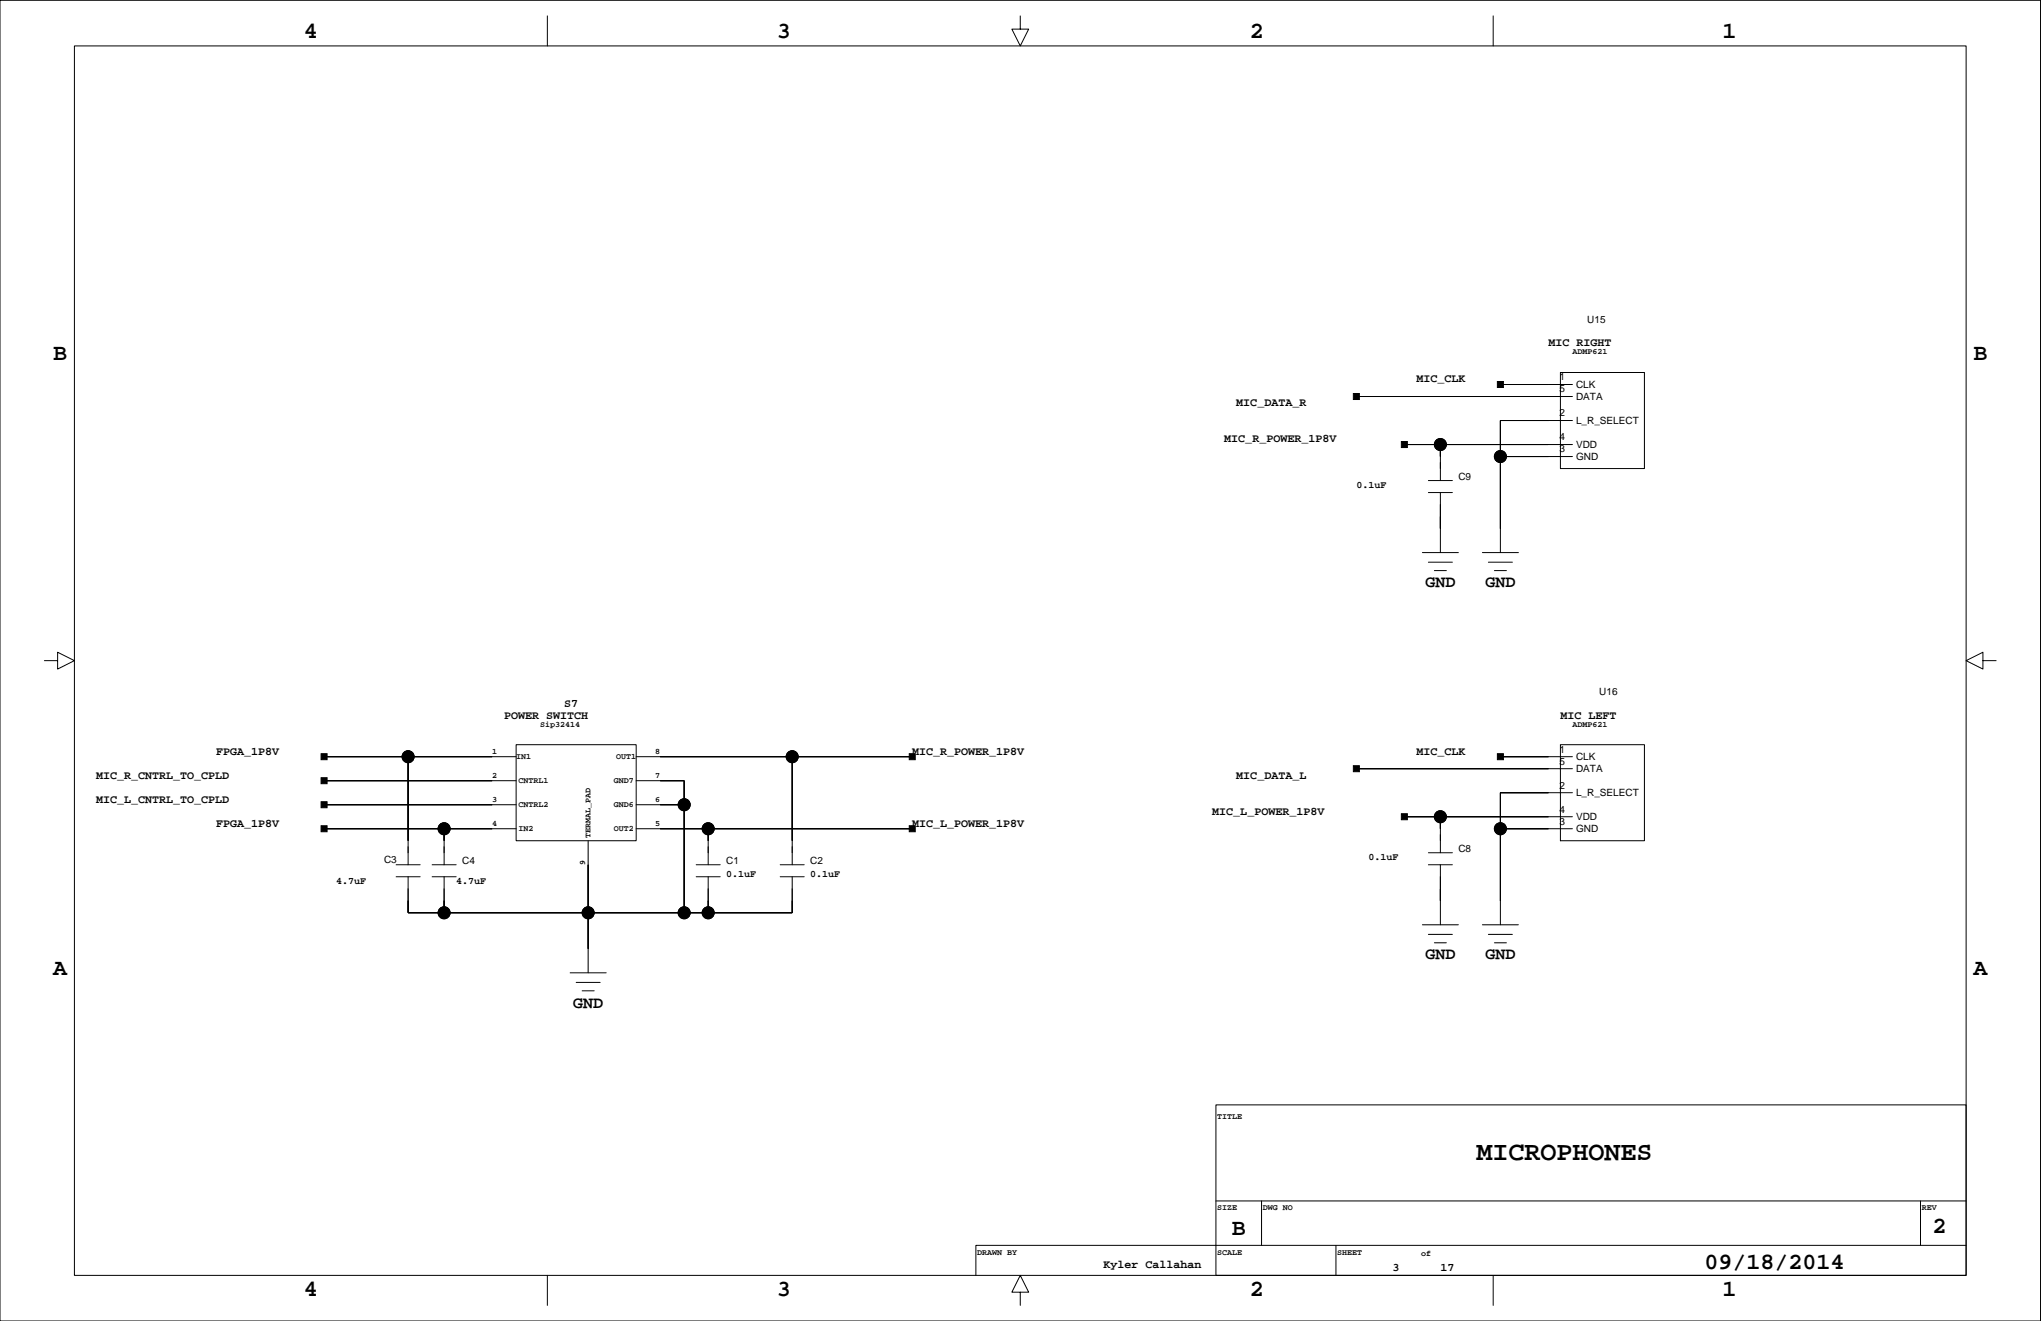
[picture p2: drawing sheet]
<svg xmlns="http://www.w3.org/2000/svg" width="432mm" height="279mm" viewBox="0 0 432 279" stroke-linecap="round" stroke-linejoin="round" font-family="sans-serif">
<g fill="none" stroke="#000" stroke-width=".21">
<path d="M0 .1h431.7v279.3h-431.7zM15.7 9.7h400.3v260.1h-400.3zM115.8 3.4v6.3M215.9 3.4v2.8h1.7l-1.7 3.5-1.8-3.5h1.8M315.9 3.4v6.3M330.1 78.8h17.8v20.3h-17.8zM287 83.9h45.7M297.1 94h35.6M304.7 94v7.6M317.4 81.3h15.3M317.4 96.6h15.3M332.7 88.9h-15.3v28"/>
<path d="M300.9 116.9h7.6M302.2 118.9h5.1M302.2 101.6h5.1M302.2 104.2h5.1M304.7 104.2v12.7M313.6 116.9h7.6M314.9 118.9h5.1M9.4 139.7h2.8v-1.7l3.5 1.7-3.5 1.8v-1.8M303.5 120.7h2.5M316.2 120.7h2.5M419.5 139.7v-1.7l-3.5 1.7 3.5 1.8v-1.8h2.8M109.2 157.5h25.4v20.3h-25.4z"/>
<path d="M330.1 157.5h17.8v20.3h-17.8zM68.6 165.1h40.6M68.6 170.2h40.6M68.6 175.3h40.6M68.6 160h40.6M86.3 160v22.9M94 175.3v7.6M124.4 177.8v28M134.6 165.1h10.1v28M134.6 170.2h10.1M134.6 175.3h58.4M134.6 160h58.4"/>
<path d="M149.8 175.3v7.6M167.6 160v22.9M287 162.6h45.7M297.1 172.7h35.6M304.7 172.7v7.7M317.4 175.3h15.3M317.4 160h15.3M332.7 167.7h-15.3v27.9M83.8 182.9h5.1M83.8 185.4h5.1M86.3 185.4v7.7h81.3v-7.7M91.4 182.9h5.1"/>
<path d="M91.4 185.4h5.1M94 185.4v7.7M147.3 182.9h5.1M147.3 185.4h5.1M149.8 185.4v7.7M165.1 182.9h5M165.1 185.4h5M300.9 195.6h7.6M302.2 197.6h5.1M302.2 180.4h5.1M302.2 182.9h5.1M303.5 199.4h2.5"/>
<path d="M304.7 182.9v12.7M313.6 195.6h7.6M314.9 197.6h5.1M316.2 199.4h2.5M120.6 205.8h7.6M121.9 207.8h5.1M123.2 209.6h2.5M257.2 233.7h158.8v36.1h-158.8zM257.2 254h158.8M266.9 254v9.4M406.3 254v9.4M115.8 269.8v6.3"/>
<path d="M215.9 273.3h1.7l-1.7-3.5-1.8 3.5h1.8v2.8M282.6 263.4v6.4M315.9 269.8v6.3M416 263.4h-209.5v6.4"/>
<circle cx="304.7" cy="94" r="1.27"/>
<circle cx="317.4" cy="96.6" r="1.27"/>
<circle cx="86.3" cy="160" r="1.27"/>
<circle cx="94" cy="175.3" r="1.27"/>
<circle cx="144.7" cy="170.2" r="1.27"/>
<circle cx="149.8" cy="175.3" r="1.27"/>
<circle cx="167.6" cy="160" r="1.27"/>
<circle cx="304.7" cy="172.7" r="1.27"/>
<circle cx="317.4" cy="175.3" r="1.27"/>
<circle cx="94" cy="193.1" r="1.27"/>
<circle cx="124.4" cy="193.1" r="1.27"/>
<circle cx="144.7" cy="193.1" r="1.27"/>
<circle cx="149.8" cy="193.1" r="1.27"/>
</g>
<g fill="#000" stroke="#000" stroke-width=".21">
<path d="M286.3 83.2h1.3v1.3h-1.3z" fill-rule="evenodd"/>
<path d="M296.5 93.4h1.2v1.3h-1.2z" fill-rule="evenodd"/>
<path d="M304.7 94v2.6z" fill-rule="evenodd"/>
<path d="M297.1 94h7.6z" fill-rule="evenodd"/>
<path d="M316.8 80.7h1.3v1.3h-1.3z" fill-rule="evenodd"/>
<path d="M317.4 96.6v15.2z" fill-rule="evenodd"/>
<path d="M317.4 88.9v7.7z" fill-rule="evenodd"/>
<path d="M304.7 94h22.9z" fill-rule="evenodd"/>
<path d="M317.4 96.6h10.2z" fill-rule="evenodd"/>
<path d="M317.4 88.9h10.2z" fill-rule="evenodd"/>
<path d="M287 83.9h40.6z" fill-rule="evenodd"/>
<path d="M317.4 81.3h10.2z" fill-rule="evenodd"/>
<path d="M304.7 109.3v2.5z" fill-rule="evenodd"/>
<path d="M67.9 164.5h1.3v1.3h-1.3z" fill-rule="evenodd"/>
<path d="M67.9 169.6h1.3v1.2h-1.3z" fill-rule="evenodd"/>
<path d="M67.9 174.6h1.3v1.3h-1.3z" fill-rule="evenodd"/>
<path d="M67.9 159.4h1.3v1.3h-1.3z" fill-rule="evenodd"/>
<path d="M86.3 160v17.8z" fill-rule="evenodd"/>
<path d="M68.6 160h17.7z" fill-rule="evenodd"/>
<path d="M94 175.3v2.5z" fill-rule="evenodd"/>
<path d="M68.6 175.3h25.4z" fill-rule="evenodd"/>
<path d="M68.6 165.1h35.5z" fill-rule="evenodd"/>
<path d="M68.6 170.2h35.5z" fill-rule="evenodd"/>
<path d="M94 175.3h10.1z" fill-rule="evenodd"/>
<path d="M86.3 160h17.8z" fill-rule="evenodd"/>
<path d="M139.7 165.1h5z" fill-rule="evenodd"/>
<path d="M144.7 165.1v5.1z" fill-rule="evenodd"/>
<path d="M139.7 170.2h5z" fill-rule="evenodd"/>
<path d="M144.7 170.2v22.9z" fill-rule="evenodd"/>
<path d="M149.8 175.3v2.5z" fill-rule="evenodd"/>
<path d="M139.7 175.3h10.1z" fill-rule="evenodd"/>
<path d="M167.6 160v17.8z" fill-rule="evenodd"/>
<path d="M139.7 160h27.9z" fill-rule="evenodd"/>
<path d="M192.4 159.4h1.2v1.3h-1.2z" fill-rule="evenodd"/>
<path d="M192.4 174.6h1.2v1.3h-1.2z" fill-rule="evenodd"/>
<path d="M167.6 160h25.4z" fill-rule="evenodd"/>
<path d="M149.8 175.3h43.2z" fill-rule="evenodd"/>
<path d="M286.3 162h1.3v1.2h-1.3z" fill-rule="evenodd"/>
<path d="M296.5 172.1h1.2v1.3h-1.2z" fill-rule="evenodd"/>
<path d="M304.7 172.7v2.6z" fill-rule="evenodd"/>
<path d="M297.1 172.7h7.6z" fill-rule="evenodd"/>
<path d="M316.8 159.4h1.3v1.3h-1.3z" fill-rule="evenodd"/>
<path d="M317.4 175.3v15.2z" fill-rule="evenodd"/>
<path d="M317.4 167.7v7.6z" fill-rule="evenodd"/>
<path d="M317.4 175.3h10.2z" fill-rule="evenodd"/>
<path d="M317.4 167.7h10.2z" fill-rule="evenodd"/>
<path d="M287 162.6h40.6z" fill-rule="evenodd"/>
<path d="M317.4 160h10.2z" fill-rule="evenodd"/>
<path d="M304.7 172.7h22.9z" fill-rule="evenodd"/>
<path d="M86.3 190.5v2.6z" fill-rule="evenodd"/>
<path d="M94 190.5v2.6z" fill-rule="evenodd"/>
<path d="M86.3 193.1h7.7z" fill-rule="evenodd"/>
<path d="M124.4 182.9v10.2z" fill-rule="evenodd"/>
<path d="M124.4 193.1v7.6z" fill-rule="evenodd"/>
<path d="M94 193.1h30.4z" fill-rule="evenodd"/>
<path d="M124.4 193.1h20.3z" fill-rule="evenodd"/>
<path d="M149.8 190.5v2.6z" fill-rule="evenodd"/>
<path d="M144.7 193.1h5.1z" fill-rule="evenodd"/>
<path d="M167.6 190.5v2.6z" fill-rule="evenodd"/>
<path d="M149.8 193.1h17.8z" fill-rule="evenodd"/>
<path d="M304.7 188v2.5z" fill-rule="evenodd"/>
<circle cx="304.7" cy="94" r="1.27"/>
<circle cx="317.4" cy="96.6" r="1.27"/>
<circle cx="86.3" cy="160" r="1.27"/>
<circle cx="94" cy="175.3" r="1.27"/>
<circle cx="144.7" cy="170.2" r="1.27"/>
<circle cx="149.8" cy="175.3" r="1.27"/>
<circle cx="167.6" cy="160" r="1.27"/>
<circle cx="304.7" cy="172.7" r="1.27"/>
<circle cx="317.4" cy="175.3" r="1.27"/>
<circle cx="94" cy="193.1" r="1.27"/>
<circle cx="124.4" cy="193.1" r="1.27"/>
<circle cx="144.7" cy="193.1" r="1.27"/>
<circle cx="149.8" cy="193.1" r="1.27"/>
</g>
<text font-size="5.6" x="312.3" y="245.4">MICROPHONES</text>
<g font-size="4.9">
<text x="64.3" y="8.1">4</text>
<text x="164.3" y="8.1">3</text>
<text x="264.4" y="8.1">2</text>
<text x="364.4" y="8.1">1</text>
<text x="11.2" y="76.1">B</text>
<text x="417.5" y="76.1">B</text>
<text x="11.2" y="206.1">A</text>
<text x="417.5" y="206.1">A</text>
<text x="260.6" y="261.2">B</text>
<text x="408.8" y="260.7">2</text>
<text x="360.6" y="268.4">09/18/2014</text>
<text x="64.3" y="274.2">4</text>
<text x="164.3" y="274.2">3</text>
<text x="264.4" y="274.2">2</text>
<text x="364.4" y="274.2">1</text>
</g>
<g font-size="3.5">
<text x="301.6" y="124.2">GND</text>
<text x="314.3" y="124.2">GND</text>
<text x="301.6" y="202.9">GND</text>
<text x="314.3" y="202.9">GND</text>
<text x="121.3" y="213.1">GND</text>
</g>
<g font-size="2.5">
<text x="327.6" y="73.3">MIC RIGHT</text>
<text x="299.7" y="80.9">MIC_CLK</text>
<text x="261.6" y="86">MIC_DATA_R</text>
<text x="259" y="93.6">MIC_R_POWER_1P8V</text>
<text x="119.4" y="149.4">S7</text>
<text x="106.7" y="152">POWER SWITCH</text>
<text x="330.1" y="152">MIC LEFT</text>
<text x="45.7" y="159.6">FPGA_1P8V</text>
<text x="193" y="159.6">MIC_R_POWER_1P8V</text>
<text x="299.7" y="159.6">MIC_CLK</text>
<text x="20.3" y="164.7">MIC_R_CNTRL_TO_CPLD</text>
<text x="261.6" y="164.7">MIC_DATA_L</text>
<text x="20.3" y="169.8">MIC_L_CNTRL_TO_CPLD</text>
<text x="256.5" y="172.3">MIC_L_POWER_1P8V</text>
<text x="45.7" y="174.8">FPGA_1P8V</text>
<text x="193" y="174.8">MIC_L_POWER_1P8V</text>
<text x="233.5" y="268.2">Kyler Callahan</text>
<text x="294.6" y="268.8">3</text>
<text x="304.7" y="268.8">17</text>
</g>
<g font-size="2.1">
<text x="335.8" y="68.3">U15</text>
<text x="330" y="83">5</text>
<text x="330" y="80.4">1</text>
<text x="333.4" y="82.1">CLK</text>
<text x="330" y="88.1">2</text>
<text x="333.4" y="89.7">L_R_SELECT</text>
<text x="333.4" y="84.6">DATA</text>
<text x="330" y="93.1">4</text>
<text x="330" y="95.7">3</text>
<text x="333.4" y="94.8">VDD</text>
<text x="308.5" y="101.5">C9</text>
<text x="333.4" y="97.3">GND</text>
<text x="287" y="103.1">0.1uF</text>
<text x="338.3" y="147">U16</text>
<text x="330" y="161.7">5</text>
<text x="330" y="159.2">1</text>
<text x="333.4" y="160.8">CLK</text>
<text x="330" y="166.8">2</text>
<text x="333.4" y="163.3">DATA</text>
<text x="330" y="171.9">4</text>
<text x="333.4" y="168.4">L_R_SELECT</text>
<text x="333.4" y="173.5">VDD</text>
<text x="330" y="174.4">3</text>
<text x="333.4" y="176">GND</text>
<text x="81.3" y="182.5">C3</text>
<text x="97.8" y="182.8">C4</text>
<text x="153.6" y="182.8">C1</text>
<text x="153.6" y="185.4">0.1uF</text>
<text x="171.4" y="182.8">C2</text>
<text x="171.4" y="185.4">0.1uF</text>
<text x="289.5" y="181.8">0.1uF</text>
<text x="308.5" y="180.2">C8</text>
<text x="71.1" y="186.9">4.7uF</text>
<text x="96.5" y="186.9">4.7uF</text>
</g>
<g font-size="1.8">
<text x="332.7" y="74.9">ADMP621</text>
<text x="114.3" y="153.7">Sip32414</text>
<text x="332.7" y="153.7">ADMP621</text>
<text x="104.1" y="159.5">1</text>
<text x="109.2" y="160.5">IN1</text>
<text x="130.4" y="160.5">OUT1</text>
<text x="138.6" y="159.5">8</text>
<text x="104.1" y="164.6">2</text>
<text x="109.7" y="165.6">CNTRL1</text>
<text x="129.8" y="165.6">GND7</text>
<text x="138.6" y="164.6">7</text>
<text x="104.1" y="169.6">3</text>
<text x="109.7" y="170.7">CNTRL2</text>
<text x="129.8" y="170.7">GND6</text>
<text x="138.6" y="169.6">6</text>
<text x="104.1" y="174.7">4</text>
<text x="109.7" y="175.8">IN2</text>
<text x="124.9" y="177.3" transform="rotate(-90 124.9 177.3)">TERMAL_PAD</text>
<text x="129.8" y="175.8">OUT2</text>
<text x="138.6" y="174.7">5</text>
<text x="123.8" y="182.9" transform="rotate(-90 123.8 182.9)">9</text>
<text x="257.5" y="236.7">TITLE</text>
<text x="257.5" y="256">SIZE</text>
<text x="267.1" y="256">DWG NO</text>
<text x="406.6" y="256">REV</text>
<text x="206.7" y="265.4">DRAWN BY</text>
<text x="257.5" y="265.4">SCALE</text>
<text x="282.9" y="265.4">SHEET</text>
<text x="300.7" y="265.6">of</text>
</g>
</svg>
